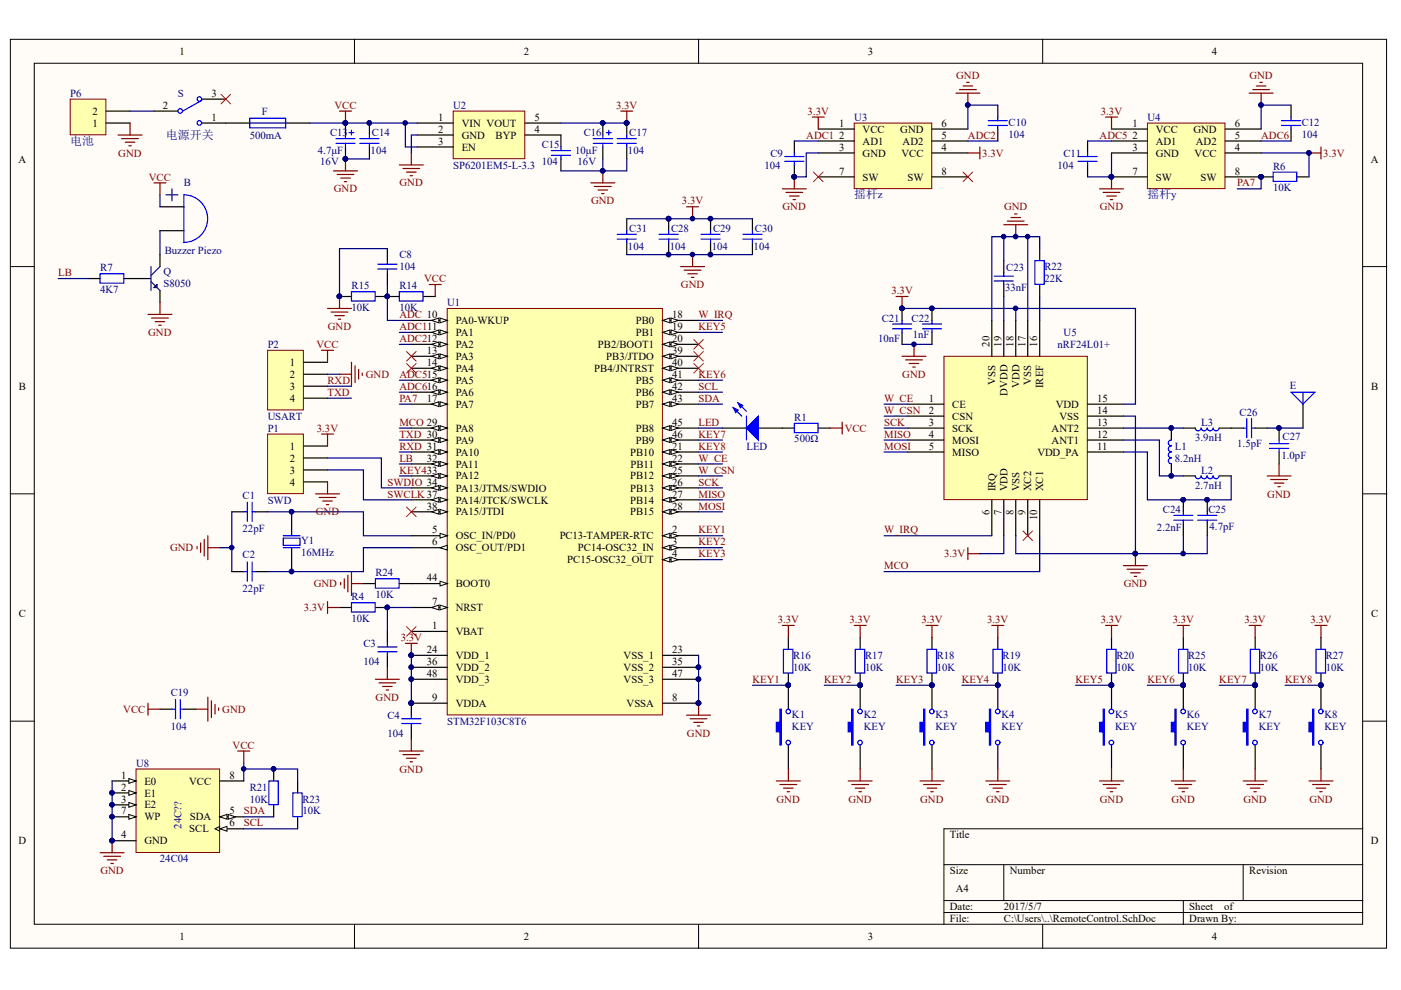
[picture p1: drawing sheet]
# Altium project RemoteControl.PrjPCB
1 sheet, 71 parts. Net scope: global (net labels, ports and power ports of the same name join across sheets).
Board file: RemoteControl.PcbDoc

## Sheet RemoteControl.SchDoc
size A4

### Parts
B  Buzzer Piezo  [BUZZER]
C1  22pF  [CC1608-0603]
C2  22pF  [CC1608-0603]
C3  104  [CC1608-0603]
C4  104  [CC1608-0603]
C8  104  [CC1608-0603]
C9  104  [CC1608-0603]
C10  104  [CC1608-0603]
C11  104  [CC1608-0603]
C12  104  [CC1608-0603]
C13  Voltage: 16V  [TAN-A-3216]  (hidden comment: 4.7μF)
C14  104  [CC1608-0603]
C15  104  [CC1608-0603]
C16  Voltage: 16V  [TAN-A-3216]  (hidden comment: 10μF)
C17  104  [CC1608-0603]
C19  104  [CC1608-0603]
C21  10nF  [CC1608-0603]
C22  1nF  [CC1608-0603]
C23  33nF  [CC1608-0603]
C24  2.2nF  [CC1608-0603]
C25  4.7pF  [CC1608-0603]
C26  1.5pF  [CC1608-0603]
C27  1.0pF  [CC1608-0603]
C28  104  [CC1608-0603]
C29  104  [CC1608-0603]
C30  104  [CC1608-0603]
C31  104  [CC1608-0603]
E  (no value)  [Chip Antenna]
F  500mA  [CR2012-0805]
K1  KEY  [KEY2]
K2  KEY  [KEY2]
K3  KEY  [KEY2]
K4  KEY  [KEY2]
K5  KEY  [KEY2]
K6  KEY  [KEY2]
K7  KEY  [KEY2]
K8  KEY  [KEY2]
L1  8.2nH  [CC1608[0603]]
L2  2.7nH  [CC1608[0603]]
L3  3.9nH  [CC1608[0603]]
LED  LED Chip  [CLED1608-0603]  (value not drawn)
P1  SWD  [HDR1X4]
P2  USART  [HDR1X4]
P6  电池  [HDR1X2]
Q  S8050  [SOT-23]
R1  500Ω  [CR1608-0603]
R4  10K  [CR1608-0603]
R6  10K  [CR1608-0603]
R7  value 4K7  [CR1608-0603]  (hidden comment: 10K)
R14  10K  [CR1608-0603]
R15  10K  [CR1608-0603]
R16  10K  [CR1608-0603]
R17  10K  [CR1608-0603]
R18  10K  [CR1608-0603]
R19  10K  [CR1608-0603]
R20  10K  [CR1608-0603]
R21  10K  [CR1608-0603]
R22  22K  [CR1608-0603]
R23  10K  [CR1608-0603]
R24  10K  [CR1608-0603]
R25  10K  [CR1608-0603]
R26  10K  [CR1608-0603]
R27  10K  [CR1608-0603]
S  电源开关  [MSK-12C02-1]
U1  STM32F103C8T6  [LQFP48_N]
U2  SP6201EM5-L-3.3  [SO-G5/NS]
U3  摇杆z  [摇杆]
U4  摇杆y  [摇杆]
U5  nRF24L01+  [QFN50P400X400-20V5N]
U8  24C04  [SOP-8N]
Y1  Frequency: 16MHz  [XTAL-PINGBI]  (hidden comment: 8MHz)

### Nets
3.3V: C4.2 C16.2 C17.2 C21.1 C22.1 C28.2 C29.2 C30.2 C31.2 P1.1 R4.1 R6.1 R16.2 R17.2 R18.2 R19.2 R20.2 R25.2 R26.2 R27.2 U1.9(VDDA) U1.24(VDD_1) U1.36(VDD_2) U1.48(VDD_3) U2.5(VOUT) U3.1(VCC) U3.4(VCC) U4.1(VCC) U4.4(VCC) U5.7(VDD) U5.15(VDD) U5.18(VDD)
GND: C1.1 C2.1 C3.1 C4.1 C8.1 C9.1 C10.2 C11.1 C12.2 C13.1 C14.1 C15.1 C16.1 C17.1 C19.2 C21.2 C22.2 C23.1 C24.2 C25.2 C27.1 C28.1 C29.1 C30.1 C31.1 K1.1 K2.1 K3.1 K4.1 K5.1 K6.1 K7.1 K8.1 P1.4 P2.2 P6.1 Q.1(E) R15.2 R22.2 R24.2 U1.8(VSSA) U1.23(VSS_1) U1.35(VSS_2) U1.47(VSS_3) U2.2(GND) U3.3(GND) U3.6(GND) U4.3(GND) U4.6(GND) U4.7(SW) U5.8(VSS) U5.14(VSS) U5.17(VSS) U5.20(VSS) U8.1(E0) U8.2(E1) U8.3(E2) U8.4(GND) U8.7(WP)
VCC: B.1(A) C13.2 C14.2 C19.1 F.2 P2.1 R1.1 R14.1 R21.2 R23.2 U2.1(VIN) U2.3(EN) U8.8(VCC)
ADC: C8.2 R14.2 R15.1 U1.10(PA0-WKUP)
ADC1: C9.2 U1.11(PA1) U3.2(AD1)
ADC2: C10.1 U1.12(PA2) U3.5(AD2)
ADC5: C11.2 U1.15(PA5) U4.2(AD1)
ADC6: C12.1 U1.16(PA6) U4.5(AD2)
KEY1: K1.2 R16.1 U1.2(PC13-TAMPER-RTC)
KEY2: K2.2 R17.1 U1.3(PC14-OSC32_IN)
KEY3: K3.2 R18.1 U1.4(PC15-OSC32_OUT)
KEY4: K4.2 R19.1 U1.33(PA12)
KEY5: K5.2 R20.1 U1.19(PB1)
KEY6: K6.2 R25.1 U1.41(PB5)
KEY7: K7.2 R26.1 U1.46(PB9)
KEY8: K8.2 R27.1 U1.21(PB10)
LB: R7.2 U1.32(PA11)
LED: LED.2(K) U1.45(PB8)
MCO: U1.29(PA8) U5.10(XC1)
MISO: U1.27(PB14) U5.4(MOSI)
MOSI: U1.28(PB15) U5.5(MISO)
PA7: R6.2 U1.17(PA7) U4.8(SW)
RXD: P2.3 U1.31(PA10)
SCK: U1.26(PB13) U5.3(SCK)
SCL: R23.1 U1.42(PB6) U8.6(SCL)
SDA: R21.1 U1.43(PB7) U8.5(SDA)
SWCLK: P1.3 U1.37(PA14/JTCK/SWCLK)
SWDIO: P1.2 U1.34(PA13/JTMS/SWDIO)
TXD: P2.4 U1.30(PA9)
W_CE: U1.22(PB11) U5.1(CE)
W_CSN: U1.25(PB12) U5.2(CSN)
W_IRQ: U1.18(PB0) U5.6(IRQ)
NetB_2: B.2(B) Q.3(C)
NetC1_2: C1.2 U1.5(OSC_IN/PD0) Y1.2(OSC2)
NetC2_2: C2.2 U1.6(OSC_OUT/PD1) Y1.1(OSC1)
NetC3_2: C3.2 R4.2 U1.7(NRST)
NetC15_2: C15.2 U2.4(BYP)
NetC23_2: C23.2 U5.19(DVDD)
NetC24_1: C24.1 C25.1 L2.1 U5.11(VDD_PA)
NetC26_1: C26.1 L3.1
NetC26_2: C26.2 C27.2 E.1(A)
NetF_1: F.1 S.1
NetL1_1: L1.1 L2.2 U5.12(ANT1)
NetL1_2: L1.2 L3.2 U5.13(ANT2)
NetLED_1: LED.1(A) R1.2
NetP6_2: P6.2 S.2
NetQ_2: Q.2(B) R7.1
NetR22_1: R22.1 U5.16(IREF)
NetR24_1: R24.1 U1.44(BOOT0)

Not connected (* = marked no-connect by the designer): S 3*; U1 1(VBAT)* 13(PA3)* 14(PA4)* 20(PB2/BOOT1)* 38(PA15/JTDI)* 39(PB3/JTDO)* 40(PB4/JNTRST)*; U3 7(SW)* 8(SW)*; U5 9(XC2)*
